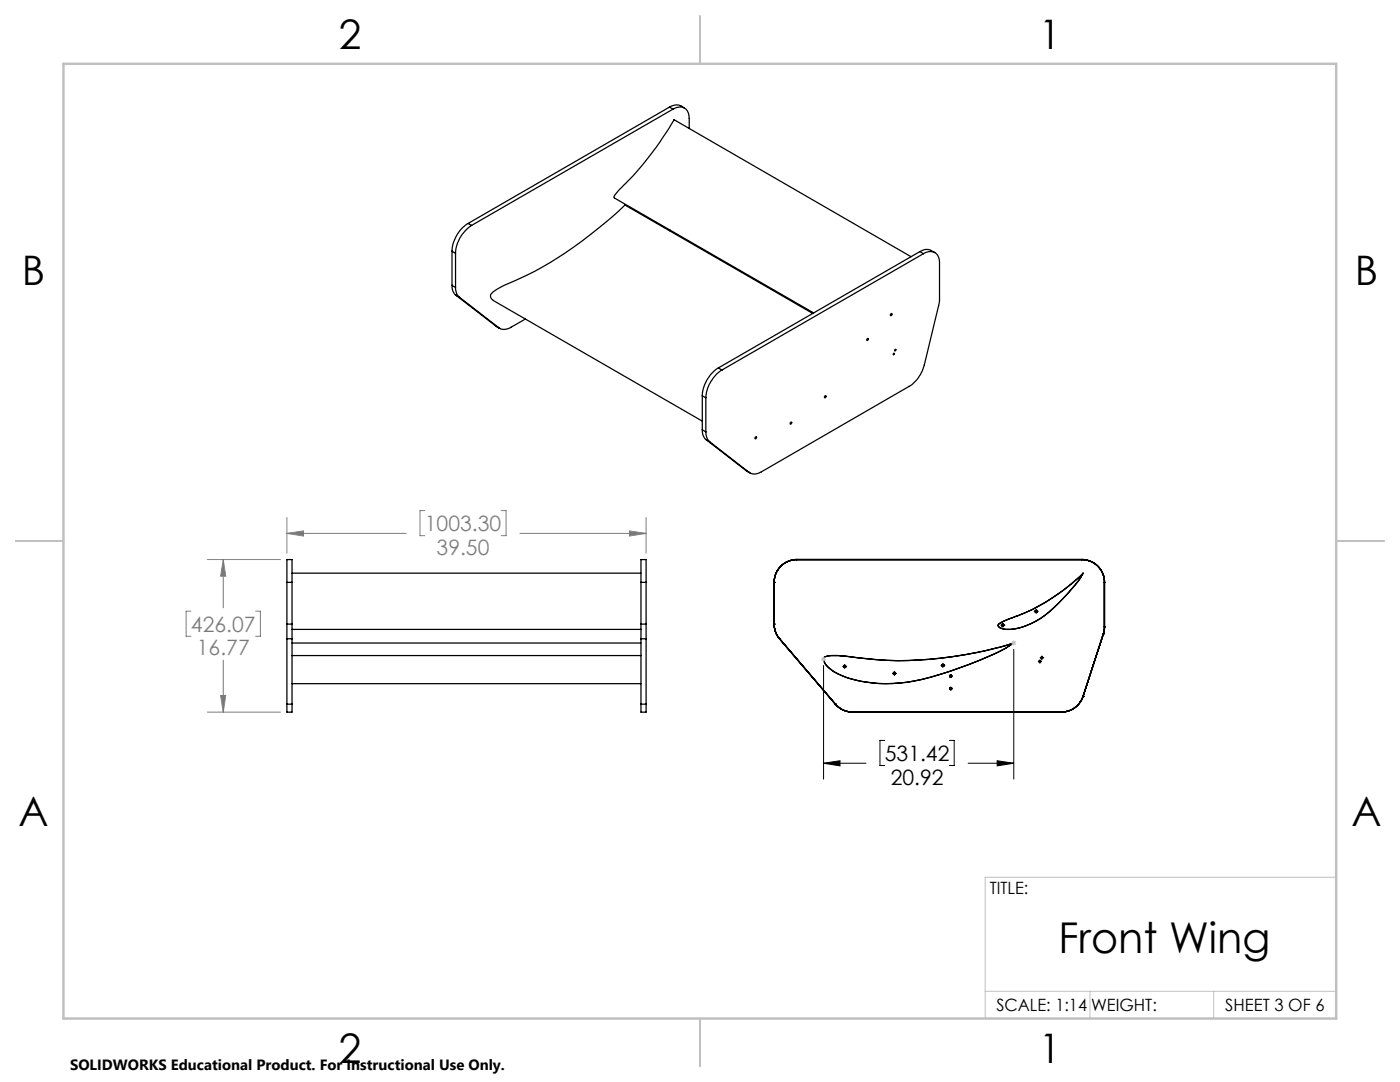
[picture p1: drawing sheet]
<svg xmlns="http://www.w3.org/2000/svg" width="279mm" height="216mm" viewBox="0 0 279 216" stroke-linecap="round" stroke-linejoin="round" font-family="sans-serif">
<g fill="none" stroke="#000" stroke-width=".25">
<path d="M133.6 21.4a2.41 2.41 0 0 1 2.3-.3l.7 .5M133.6 21.4l.7 .4M133.6 21.4l-40.2 23.2M134.3 21.8a1.97 1.97 0 0 1 2.3-.2 1.97 1.97 0 0 1 .9 2v2M134.3 21.8l-40.2 23.2M90.2 56.9a2.33 2.33 0 0 0 .8 2M90.2 50.1l.7 .5M90.2 56.9l.7 .5M90.2 50.1v6.8M90.9 57.4a2.5 2.5 0 0 0 .8 1.9M90.9 50.6v6.8M91 58.9l.7 .4"/>
<path d="M91 58.9l7.8 6.1M91.7 59.3l7.9 6.1M93.4 44.6a7 7 0 0 0-3.2 5.5M93.4 44.6l.7 .4M94.1 45a7.1 7.1 0 0 0-3.2 5.6M98.5 59.9a.97 .97 0 0 1-.6-.9 .97 .97 0 0 1 .7-.9 24.4 24.4 0 0 1 5.2-2.6 82.4 82.4 0 0 0 20.4-14.1l.5-.5 37.5 21.6M98.5 60l41.7 24M133.7 45.9l-.1 .1M181.8 51.2l-47.3-27.3a65.4 65.4 0 0 1-11.4 14.6l-.5 .7v.3l39.8 22.9M183.6 50.2a2.21 2.21 0 0 1 2.2-.2l.7 .4M183.6 50.2l.7 .4M183.6 50.2l-40.2 23.2"/>
<path d="M184.3 50.6a1.95 1.95 0 0 1 2.3-.2 1.95 1.95 0 0 1 .9 2.1v7.8l-3 12.5a6.9 6.9 0 0 1-3.1 4.3l-29.5 17.1a2.19 2.19 0 0 1-2.4 .1l-7.9-6.1M184.3 50.6l-40.2 23.2M98.8 65l.9 .5M98.8 65l.8 .4M104.9 63.6l-2.9 1.7a2.19 2.19 0 0 1-2.4 .1M140.2 79l.7 .4M140.2 79v6.8M140.9 79.4v6.8M143.4 73.4a7.1 7.1 0 0 0-3.2 5.6M143.4 73.4l.7 .4M144.1 73.8a7.1 7.1 0 0 0-3.2 5.6M173.1 67.6h.2l-.2 .3h-.1z"/>
<path d="M177.7 62.7l.1-.1a.17 .17 0 0 1 .2 .1 .17 .17 0 0 1-.1 .2 .17 .17 0 0 1-.2-.1zM140.2 85.8a2.33 2.33 0 0 0 .7 1.9M140.2 85.8l.7 .4M140.9 86.2a2.64 2.64 0 0 0 .7 2M140.9 87.7l.7 .5M140.9 87.7l7.9 6.1M148.8 93.8l.2 .1M148.8 93.8l.9 .6M150.7 87.2a.15 .15 0 0 1 .2 .1 .15 .15 0 0 1 0 .2 .15 .15 0 0 1-.2-.1zM157.8 84.3a.15 .15 0 0 1 .2 .1 .15 .15 0 0 1-.1 .2 .15 .15 0 0 1-.2-.1zM57.3 116.2v-4.5h1v4.5M57.3 116.2h1"/>
<path d="M57.3 116.2v8.3M58.3 114.4h69.6M58.3 116.2v8.3M127.9 116.2v-4.5h1v4.5M127.9 116.2h1M127.9 116.2v8.3M128.9 116.2v8.3M154.5 116.2h.1M154.5 116.2v8.3M159 111.7a4.6 4.6 0 0 0-4.5 4.5M159 111.7h.1M159 111.7h56.9"/>
<path d="M215.9 111.7a4.5 4.5 0 0 1 4.5 4.5M215.9 111.7h.1M220.4 116.2h.1M220.4 116.2v8.9M57.3 124.5v3M57.3 124.5h1M57.3 127.5v13M57.3 127.5h1M58.3 124.5v3M58.3 136.4h69.6M58.3 130.8h69.6M58.3 128.3h69.6"/>
<path d="M58.3 125.6h69.6M58.3 127.5v13M127.9 124.5v3M127.9 124.5h1M127.9 127.5v13M127.9 127.5h1M128.9 124.5v3M128.9 127.5v13M154.5 124.5a4.7 4.7 0 0 0 1.1 3M154.5 124.5h.1M155.6 127.5h.1M155.6 127.5l11.1 13"/>
<path d="M164.4 131.2l.2-.1a7.6 7.6 0 0 1 4-.2 75.8 75.8 0 0 0 33.7-2.6l-.8 .5a37.6 37.6 0 0 1-8.2 3.8 50.7 50.7 0 0 1-15.1 3.8 20.8 20.8 0 0 1-12.2-2.7 2.51 2.51 0 0 1-1.6-2.5zM199.2 124.6a11.9 11.9 0 0 1 3.9-1.7 39 39 0 0 0 13-8.5v.1a32.3 32.3 0 0 1-9.4 9.5 9.8 9.8 0 0 1-6.6 1.4l-.7-.3-.2-.3zM216.1 139a4.6 4.6 0 0 1-4.3 3.1M216.1 139h.1M220.2 126.5h.1M220.2 126.5l-4.1 12.5M220.4 125.1l-.2 1.4M220.4 125.1h.1M57.3 140.5v1.6h1v-1.6M57.3 140.5h1M127.9 140.5v1.6h1v-1.6M127.9 140.5h1"/>
<path d="M166.7 140.5a4.5 4.5 0 0 0 3.4 1.6M166.7 140.5h.1M170.1 142.1h.1M170.1 142.1h41.7M211.8 142.1h.1"/>
<circle cx="164.7" cy="79.2" r=".2"/>
<circle cx="178.4" cy="70.7" r=".16"/>
<circle cx="178.7" cy="69.9" r=".16"/>
<circle cx="168.6" cy="133" r=".23"/>
<circle cx="178.5" cy="134.4" r=".25"/>
<circle cx="188.2" cy="132.8" r=".23"/>
<circle cx="189.7" cy="137.4" r=".24"/>
<circle cx="189.7" cy="134.9" r=".23"/>
<circle cx="189.7" cy="137.4" r=".23"/>
<circle cx="200.1" cy="124.7" r=".23"/>
<circle cx="206.8" cy="122" r=".23"/>
<circle cx="207.5" cy="132" r=".18"/>
<circle cx="207.9" cy="131.3" r=".17"/>
</g>
<g fill="none" stroke="#808080" stroke-width=".2">
<path d="M41.4 111.7h14.6M44.6 111.7l.4 3.3h-1zM44.6 111.7v9.6M57.3 106.4l3.3-.5v1.1zM57.3 103.3v7.1M57.3 106.4h23.7M84.8 101.9h-1v5h1M100 101.9h1v5h-1M103.8 106.4h25.1M125.6 105.9l3.3 .5-3.3 .6zM128.9 103.3v7.1M38.1 122h-1v5h1"/>
<path d="M44 138.8h1l-.4 3.3zM44.6 131.7v10.4M51 122h1v5h-1M41.4 142.1h14.6"/>
</g>
<g fill="none" stroke="#000" stroke-width=".2">
<path d="M164.4 132.8v22.7M168.2 133h.1M168.4 133h.4M168.6 132.6h.1M168.6 132.8v.4M168.6 133.3v.1M168.9 133h.1M178.1 134.4h.1M178.3 134.4h.4M178.5 133.9v.1M178.5 134.2v.3M178.5 134.7v.1"/>
<path d="M178.9 134.4h.1M187.8 132.8h.1M188 132.8h.4M188.2 132.4h.1M188.2 132.6v.4M188.2 133.1v.1M188.6 132.8h.1M199.7 124.7h.1M200 124.7h.3M200.1 124.3v.1M200.1 124.6v.3M200.1 125.1v.1"/>
<path d="M200.5 124.7h.1M202.3 129.6v25.9M206.4 122h.1M206.6 122h.4M206.8 121.6h.1M206.8 121.8v.4M206.8 122.3v.1M207.2 122h.1M207.2 132h.7M207.5 131.6v.8M207.6 131.2h.7M207.9 130.9v.7"/>
<path d="M164.4 152.3l3.2-.5v1zM164.4 152.3h8.4M176.6 147.7h-1v5.1h1M189.5 147.7h.9v5.1h-.9M193.2 152.3h9.1M199 151.8l3.3 .5-3.3 .5z"/>
</g>
<path d="M163.9 131.5h1M164 131.2l.7 .7M164.4 131v1M164.7 131.2l-.7 .7M201.8 128.3h1M202 128l.7 .7M202.3 127.8v1M202.7 128l-.7 .7M266.7 175h-70.1v28.2M196.6 197.8h70.1M217.5 197.8v5.4M242.2 197.8v5.4" fill="none" stroke="#c0c0c0" stroke-width=".2"/>
<path d="M139.7 3.2v9.5M3.1 107.9h9.6M266.7 107.9h9.5M139.7 203.2v9.6" fill="none" stroke="#c0c0c0" stroke-width=".25"/>
<path d="M12.7 12.7h254v190.5h-254z" fill="none" stroke="#c0c0c0" stroke-width=".5"/>
<path d="M57.3 106.4l3.3-.5v1.1zM125.6 105.9l3.3 .5-3.3 .6zM44.6 111.7l.4 3.3h-1zM44 138.8h1l-.4 3.3z" fill="#808080"/>
<path d="M164.4 152.3l3.2-.5v1zM199 151.8l3.3 .5-3.3 .5z" fill="#000"/>
<text font-size="8.5" x="211.2" y="190.2">Front Wing</text>
<g font-size="8.1">
<text x="67.6" y="9.7">2</text>
<text x="207.3" y="9.7">1</text>
<text x="4.4" y="57">B</text>
<text x="270.4" y="57">B</text>
<text x="3.7" y="164.9">A</text>
<text x="269.7" y="164.9">A</text>
<text x="67.6" y="212.2">2</text>
<text x="207.3" y="212.2">1</text>
</g>
<g font-size="4.2" fill="#808080">
<text x="84.8" y="106">1003.30</text>
<text x="87.1" y="110.7">39.50</text>
<text x="38.1" y="126">426.07</text>
<text x="39.3" y="130.8">16.77</text>
</g>
<g font-size="4.2">
<text x="176.6" y="151.8">531.42</text>
<text x="177.8" y="156.6">20.92</text>
</g>
<g font-size="3.4">
<text x="197.6" y="178.4">TITLE:</text>
<text x="198.8" y="201.7">SCALE: 1:14</text>
<text x="217.7" y="201.8">WEIGHT:</text>
<text x="244.5" y="201.7">SHEET 3 OF 6</text>
</g>
<text font-size="3" x="14" y="213.5">SOLIDWORKS Educational Product. For Instructional Use Only.</text>
</svg>
